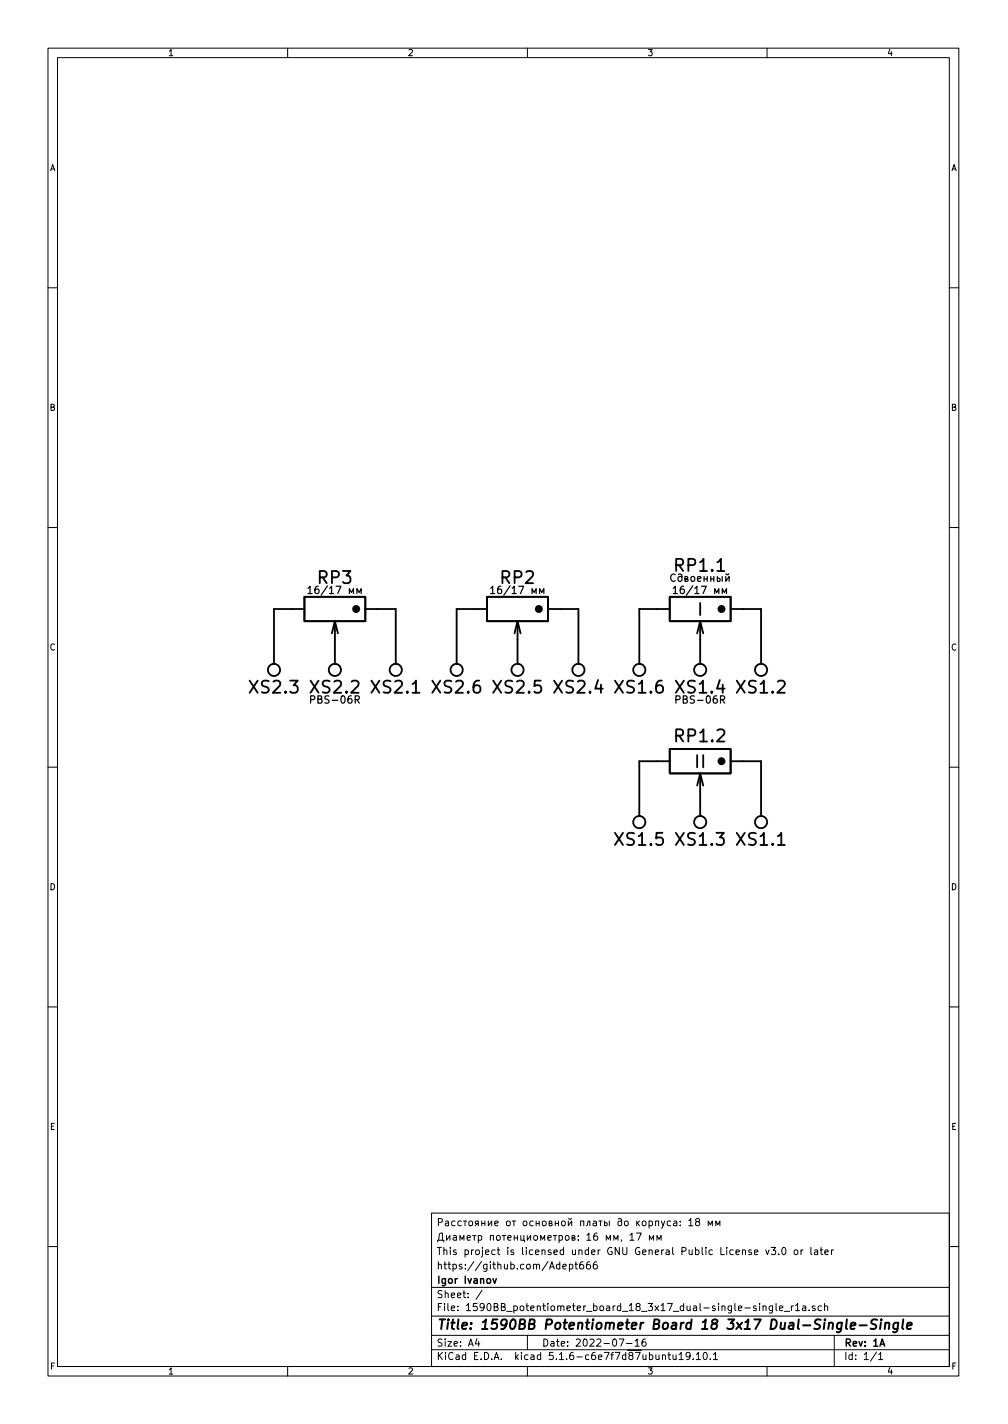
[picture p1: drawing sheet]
EESchema Schematic File Version 4
EELAYER 30 0
EELAYER END
$Descr A4 8268 11693 portrait
encoding utf-8
Sheet 1 1
Title "1590BB Potentiometer Board 18 3x17 Dual-Single-Single"
Date "2022-07-16"
Rev "1A"
Comp "Igor Ivanov"
Comment1 "https://github.com/Adept666"
Comment2 "This project is licensed under GNU General Public License v3.0 or later"
Comment3 "Диаметр потенциометров: 16 мм, 17 мм"
Comment4 "Расстояние от основной платы до корпуса: 18 мм"
$EndDescr
$Comp
L KCL:RESISTOR_VARIABLE RP2
U 1 1
P 4250 5000
F 0 "RP2" H 4250 4750 100 0000 C CNN
F 1 "RP2: 16/17" H 4250 5000 100 0001 C CNN
F 2 "KCL-TH-SL:RP-PDB181-K-20-P" H 4250 5000 60  0001 C CNN
F 3 "" H 4250 5000 60  0001 C CNN
F 4 "16/17 мм" H 4250 4850 60  0000 C CNN "Diameter"
	1    4250 5000
	-1   0    0    1   
$EndComp
$Comp
L KCL:JUNCTION_DISMOUNTABLE_6U XS1
U 1 1
P 6250 6750
F 0 "XS1" H 6250 6900 100 0000 C CNN
F 1 "PBS-06R" H 6250 6750 100 0001 C CNN
F 2 "KCL-TH-SL:CON-PBS-06R" H 6250 6750 60  0001 C CNN
F 3 "" H 6250 6750 60  0001 C CNN
	1    6250 6750
	-1   0    0    1   
$EndComp
$Comp
L KCL:JUNCTION_DISMOUNTABLE_6U XS1
U 2 1
P 6250 5500
F 0 "XS1" H 6250 5650 100 0000 C CNN
F 1 "PBS-06R" H 6250 5500 100 0001 C CNN
F 2 "KCL-TH-SL:CON-PBS-06R" H 6250 5500 60  0001 C CNN
F 3 "" H 6250 5500 60  0001 C CNN
	2    6250 5500
	-1   0    0    1   
$EndComp
Wire Wire Line
	3900 5000 3750 5000
Wire Wire Line
	3750 5000 3750 5450
Wire Wire Line
	4600 5000 4750 5000
Wire Wire Line
	4750 5000 4750 5450
$Comp
L KCL:RESISTOR_VARIABLE RP3
U 1 1
P 2750 5000
F 0 "RP3" H 2750 4750 100 0000 C CNN
F 1 "RP3: 16/17" H 2750 5000 100 0001 C CNN
F 2 "KCL-TH-SL:RP-PDB181-K-20-P" H 2750 5000 60  0001 C CNN
F 3 "" H 2750 5000 60  0001 C CNN
F 4 "16/17 мм" H 2750 4850 60  0000 C CNN "Diameter"
	1    2750 5000
	-1   0    0    1   
$EndComp
Wire Wire Line
	2750 5250 2750 5450
Wire Wire Line
	2400 5000 2250 5000
Wire Wire Line
	2250 5000 2250 5450
Wire Wire Line
	3100 5000 3250 5000
Wire Wire Line
	3250 5000 3250 5450
$Comp
L KCL:JUNCTION_DISMOUNTABLE_6U XS1
U 5 1
P 5250 6750
F 0 "XS1" H 5250 6900 100 0000 C CNN
F 1 "PBS-06R" H 5250 6750 100 0001 C CNN
F 2 "KCL-TH-SL:CON-PBS-06R" H 5250 6750 60  0001 C CNN
F 3 "" H 5250 6750 60  0001 C CNN
	5    5250 6750
	-1   0    0    1   
$EndComp
$Comp
L KCL:JUNCTION_DISMOUNTABLE_6U XS1
U 4 1
P 5750 5500
F 0 "XS1" H 5750 5650 100 0000 C CNN
F 1 "PBS-06R" H 5750 5500 100 0001 C CNN
F 2 "KCL-TH-SL:CON-PBS-06R" H 5750 5500 60  0001 C CNN
F 3 "" H 5750 5500 60  0001 C CNN
F 4 "PBS-06R" H 5750 5750 60  0000 C CNN "Product"
	4    5750 5500
	-1   0    0    1   
$EndComp
$Comp
L KCL:JUNCTION_DISMOUNTABLE_6U XS1
U 3 1
P 5750 6750
F 0 "XS1" H 5750 6900 100 0000 C CNN
F 1 "PBS-06R" H 5750 6750 100 0001 C CNN
F 2 "KCL-TH-SL:CON-PBS-06R" H 5750 6750 60  0001 C CNN
F 3 "" H 5750 6750 60  0001 C CNN
	3    5750 6750
	-1   0    0    1   
$EndComp
Wire Wire Line
	5750 5250 5750 5450
Wire Wire Line
	5400 5000 5250 5000
Wire Wire Line
	5250 5000 5250 5450
Wire Wire Line
	6100 5000 6250 5000
Wire Wire Line
	6250 5000 6250 5450
Wire Wire Line
	4250 5250 4250 5450
$Comp
L KCL:JUNCTION_DISMOUNTABLE_6U XS2
U 4 1
P 4750 5500
F 0 "XS2" H 4750 5650 100 0000 C CNN
F 1 "PBS-06R" H 4750 5500 100 0001 C CNN
F 2 "KCL-TH-SL:CON-PBS-06R" H 4750 5500 60  0001 C CNN
F 3 "" H 4750 5500 60  0001 C CNN
	4    4750 5500
	-1   0    0    1   
$EndComp
$Comp
L KCL:JUNCTION_DISMOUNTABLE_6U XS2
U 3 1
P 2250 5500
F 0 "XS2" H 2250 5650 100 0000 C CNN
F 1 "PBS-06R" H 2250 5500 100 0001 C CNN
F 2 "KCL-TH-SL:CON-PBS-06R" H 2250 5500 60  0001 C CNN
F 3 "" H 2250 5500 60  0001 C CNN
	3    2250 5500
	-1   0    0    1   
$EndComp
$Comp
L KCL:JUNCTION_DISMOUNTABLE_6U XS2
U 2 1
P 2750 5500
F 0 "XS2" H 2750 5650 100 0000 C CNN
F 1 "PBS-06R" H 2750 5500 100 0001 C CNN
F 2 "KCL-TH-SL:CON-PBS-06R" H 2750 5500 60  0001 C CNN
F 3 "" H 2750 5500 60  0001 C CNN
F 4 "PBS-06R" H 2750 5750 60  0000 C CNN "Product"
	2    2750 5500
	-1   0    0    1   
$EndComp
$Comp
L KCL:JUNCTION_DISMOUNTABLE_6U XS2
U 5 1
P 4250 5500
F 0 "XS2" H 4250 5650 100 0000 C CNN
F 1 "PBS-06R" H 4250 5500 100 0001 C CNN
F 2 "KCL-TH-SL:CON-PBS-06R" H 4250 5500 60  0001 C CNN
F 3 "" H 4250 5500 60  0001 C CNN
	5    4250 5500
	-1   0    0    1   
$EndComp
$Comp
L KCL:JUNCTION_DISMOUNTABLE_6U XS2
U 1 1
P 3250 5500
F 0 "XS2" H 3250 5650 100 0000 C CNN
F 1 "PBS-06R" H 3250 5500 100 0001 C CNN
F 2 "KCL-TH-SL:CON-PBS-06R" H 3250 5500 60  0001 C CNN
F 3 "" H 3250 5500 60  0001 C CNN
	1    3250 5500
	-1   0    0    1   
$EndComp
$Comp
L KCL:JUNCTION_DISMOUNTABLE_6U XS2
U 6 1
P 3750 5500
F 0 "XS2" H 3750 5650 100 0000 C CNN
F 1 "PBS-06R" H 3750 5500 100 0001 C CNN
F 2 "KCL-TH-SL:CON-PBS-06R" H 3750 5500 60  0001 C CNN
F 3 "" H 3750 5500 60  0001 C CNN
	6    3750 5500
	-1   0    0    1   
$EndComp
$Comp
L KCL:JUNCTION_DISMOUNTABLE_6U XS1
U 6 1
P 5250 5500
F 0 "XS1" H 5250 5650 100 0000 C CNN
F 1 "PBS-06R" H 5250 5500 100 0001 C CNN
F 2 "KCL-TH-SL:CON-PBS-06R" H 5250 5500 60  0001 C CNN
F 3 "" H 5250 5500 60  0001 C CNN
	6    5250 5500
	-1   0    0    1   
$EndComp
Wire Wire Line
	5750 6500 5750 6700
Wire Wire Line
	5250 6250 5250 6700
Wire Wire Line
	6250 6250 6250 6700
Wire Wire Line
	5400 6250 5250 6250
Wire Wire Line
	6100 6250 6250 6250
$Comp
L KCL:RESISTOR_VARIABLE_DUAL RP1
U 1 1
P 5750 5000
F 0 "RP1" H 5750 4650 100 0000 C CNN
F 1 "RP1: DUAL 16/17" H 5750 5000 100 0001 C CNN
F 2 "KCL-TH-SL:RP-PDB182-K-20-P" H 5750 5000 60  0001 C CNN
F 3 "" H 5750 5000 60  0001 C CNN
F 4 "Сдвоенный" H 5750 4750 60  0000 C CNN "Gang"
F 5 "16/17 мм" H 5750 4850 60  0000 C CNN "Diameter"
	1    5750 5000
	-1   0    0    1   
$EndComp
$Comp
L KCL:RESISTOR_VARIABLE_DUAL RP1
U 2 1
P 5750 6250
F 0 "RP1" H 5750 6050 100 0000 C CNN
F 1 "RP1: DUAL 16/17" H 5750 6250 100 0001 C CNN
F 2 "KCL-TH-SL:RP-PDB182-K-20-P" H 5750 6250 60  0001 C CNN
F 3 "" H 5750 6250 60  0001 C CNN
	2    5750 6250
	-1   0    0    1   
$EndComp
$EndSCHEMATC
